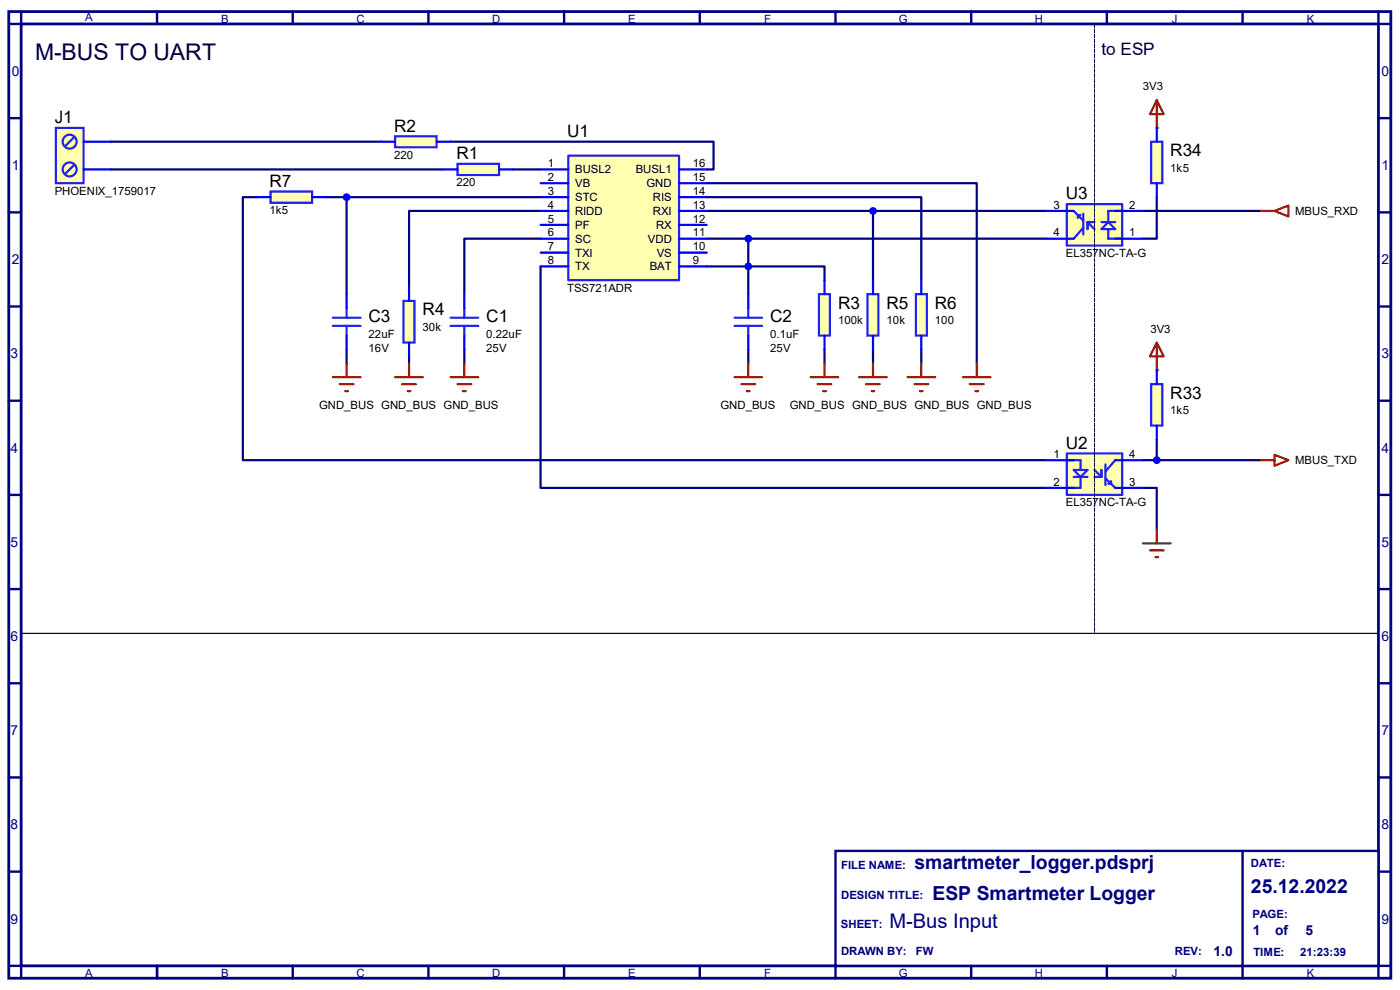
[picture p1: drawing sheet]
<svg xmlns="http://www.w3.org/2000/svg" width="297mm" height="210mm" viewBox="0 0 297 210" stroke-linecap="round" stroke-linejoin="round" font-family="sans-serif">
<path d="M1.9 2.5h293.2v205h-293.2zM4.5 5.1h287.9v199.8h-287.9z" fill="none" stroke="#000080" stroke-width=".59"/>
<path d="M4.5 2.5v2.6h-2.6M33.3 2.5v2.6" fill="none" stroke="#000080" stroke-width=".51"/>
<path d="M177.2 180.5h115.2v24.4h-115.2z" fill="#fff" stroke="#000080" stroke-width=".51"/>
<g fill="none" stroke="#000080" stroke-width=".51">
<path d="M62.1 2.5v2.6M90.9 2.5v2.6M119.7 2.5v2.6M148.5 2.5v2.6M177.2 2.5v2.6M206 2.5v2.6M234.8 2.5v2.6M263.6 2.5v2.6M292.4 2.5v2.6h2.7M1.9 25.1h2.6M292.4 25.1h2.7M1.9 45h2.6"/>
<path d="M292.4 45h2.7M1.9 65h2.6M292.4 65h2.7M1.9 85h2.6M292.4 85h2.7M1.9 105h2.6M292.4 105h2.7M1.9 125h2.6M292.4 125h2.7M1.9 144.9h2.6M292.4 144.9h2.7M1.9 164.9h2.6"/>
<path d="M292.4 164.9h2.7M1.9 184.9h2.6M263.6 180.5v27M292.4 184.9h2.7M1.9 204.9h2.6v2.6M33.3 204.9v2.6M62.1 204.9v2.6M90.9 204.9v2.6M119.7 204.9v2.6M148.5 204.9v2.6M177.2 204.9v2.6M206 204.9v2.6"/>
<path d="M234.8 204.9v2.6M295.1 204.9h-2.7v2.6"/>
</g>
<path d="M73.5 41.8v20.6M158.7 56.5h16.2v2.9M221.9 50.6h-63.2v11.8M221.9 44.7h-36.7v14.7M73.5 74.1v3M86.8 75.6v1.5M98.5 74.1v3M158.7 74.1v3M174.9 74.1v3M185.2 74.1v3M195.5 74.1v3" fill="none" stroke="#000080" stroke-width=".47"/>
<circle cx="245.4" cy="78.5" r=".23" fill="#000080"/>
<path d="M245.4 41.8v8.8h-2.9" fill="none" stroke="#000080" stroke-width=".47"/>
<circle cx="245.4" cy="27.1" r=".23" fill="#000080"/>
<g fill="none" stroke="#000080" stroke-width=".47">
<path d="M23.6 35.9h70.5M23.6 30.1h57.3M95.6 30.1h55.8v5.8h-1.5M108.8 35.9h5.9M149.9 38.9h57.3v38.2M54.4 41.8h-2.9v55.8h170.4M69.1 41.8h45.6M114.7 44.7h-27.9v16.2M114.7 50.6h-16.2v11.8M114.7 56.5v47h107.2M149.9 41.8h45.6v17.6M149.9 44.7h35.3"/>
<path d="M149.9 50.6h8.8M149.9 56.5h8.8M242.5 44.7h25M242.5 97.6h25M245.4 93.2v4.4M242.5 103.5h2.9v8.9"/>
</g>
<path d="M226.3 43.3h11.8v8.8h-11.8z" fill="#ffffaf" stroke="#1f1fff" stroke-width=".47"/>
<path d="M227.8 44.7l2 2.1M229.2 45.6h-.5v.6M229.8 45.3v4.4M229.8 48.3l-2 2.3M230.7 47.1h1.5M230.7 47.1l1.5 1.5M230.7 47.1v1.5M233.7 47.1h2.9M235.1 48.6v2h3M235.1 47.1l1.5 1.5h-2.9zM238.1 44.7h-3v2.4" fill="none" stroke="#1f1fff" stroke-width=".47"/>
<path d="M221.9 50.6h5.9M221.9 44.7h5.9M236.6 50.6h5.9M236.6 44.7h5.9" fill="none" stroke="#00f" stroke-width=".47"/>
<path d="M83.8 28.9h8.8v2.3h-8.8z" fill="#ffffaf" stroke="#1f1fff" stroke-width=".47"/>
<path d="M80.9 30.1h2.9M92.6 30.1h3" fill="none" stroke="#00f" stroke-width=".47"/>
<path d="M97.1 34.8h8.8v2.3h-8.8z" fill="#ffffaf" stroke="#1f1fff" stroke-width=".47"/>
<path d="M94.1 35.9h3M105.9 35.9h2.9M158.7 62.4v2.9M158.7 71.2v2.9" fill="none" stroke="#00f" stroke-width=".47"/>
<path d="M155.8 67.4h5.9M155.8 69.1h5.9M158.7 65.3v2.1M158.7 69.1v2.1" fill="none" stroke="#1f1fff" stroke-width=".47"/>
<circle cx="158.8" cy="56.5" r=".59" fill="#00f" stroke="#00f" stroke-width=".47"/>
<path d="M173.7 62.4h2.4v8.8h-2.4z" fill="#ffffaf" stroke="#1f1fff" stroke-width=".47"/>
<path d="M174.9 59.4v3M174.9 71.2v2.9" fill="none" stroke="#00f" stroke-width=".47"/>
<path d="M158.7 77.1v2.9M174.9 77.1v2.9M155.8 80h5.9M157.3 81.5h2.9M158.5 83h.5M172 80h5.8M173.4 81.5h3M174.6 83h.6" fill="none" stroke="#a21206" stroke-width=".47"/>
<path d="M194.3 62.4h2.3v8.8h-2.3z" fill="#ffffaf" stroke="#1f1fff" stroke-width=".47"/>
<path d="M195.5 59.4v3M195.5 71.2v2.9" fill="none" stroke="#00f" stroke-width=".47"/>
<path d="M184 62.4h2.4v8.8h-2.4z" fill="#ffffaf" stroke="#1f1fff" stroke-width=".47"/>
<path d="M185.2 59.4v3M98.5 62.4v2.9M98.5 71.2v2.9M185.2 71.2v2.9" fill="none" stroke="#00f" stroke-width=".47"/>
<path d="M98.5 77.1v2.9M185.2 77.1v2.9M195.5 77.1v2.9M95.6 80h5.9M97.1 81.5h2.9M98.2 83h.6M182.2 80h5.9M183.7 81.5h2.9M184.9 83h.6M192.5 80h5.9M194 81.5h2.9M195.2 83h.5" fill="none" stroke="#a21206" stroke-width=".47"/>
<path d="M95.6 67.4h5.9M95.6 69.1h5.9M98.5 65.3v2.1M98.5 69.1v2.1" fill="none" stroke="#1f1fff" stroke-width=".47"/>
<path d="M85.6 63.8h2.3v8.9h-2.3z" fill="#ffffaf" stroke="#1f1fff" stroke-width=".47"/>
<path d="M73.5 62.4v2.9M73.5 71.2v2.9M86.8 60.9v2.9M86.8 72.7v2.9" fill="none" stroke="#00f" stroke-width=".47"/>
<g fill="none" stroke="#a21206" stroke-width=".47">
<path d="M73.5 77.1v2.9M86.8 77.1v2.9M207.2 77.1v2.9M245.4 72.7l1.5 2.9h-2.9zM245.4 72.7v5.8M70.6 80h5.9M72.1 81.5h2.9M73.2 83h.6M83.8 80h5.9M85.3 81.5h2.9M86.5 83h.6M204.3 80h5.8"/>
<path d="M205.7 81.5h3M206.9 83h.6M242.5 115.3h5.9M244 116.8h2.9M245.1 118.2h.6M245.4 112.4v2.9"/>
</g>
<path d="M70.6 67.4h5.9M70.6 69.1h5.9M73.5 65.3v2.1M73.5 69.1v2.1" fill="none" stroke="#1f1fff" stroke-width=".47"/>
<g fill="#00f" stroke="#00f" stroke-width=".47">
<circle cx="73.5" cy="41.8" r=".59"/>
<circle cx="185.2" cy="44.7" r=".59"/>
<circle cx="158.8" cy="50.6" r=".59"/>
</g>
<path d="M244.2 81.5h2.4v8.8h-2.4z" fill="#ffffaf" stroke="#1f1fff" stroke-width=".47"/>
<path d="M245.4 78.5v3M245.4 90.3v2.9" fill="none" stroke="#00f" stroke-width=".47"/>
<path d="M245.4 21.3l1.5 2.9h-2.9zM245.4 21.3v5.8" fill="none" stroke="#a21206" stroke-width=".47"/>
<path d="M244.2 30.1h2.4v8.8h-2.4z" fill="#ffffaf" stroke="#1f1fff" stroke-width=".47"/>
<path d="M245.4 27.1v3M245.4 38.9v2.9" fill="none" stroke="#00f" stroke-width=".47"/>
<path d="M120.6 33h23.5v26.4h-23.5z" fill="#ffffaf" stroke="#1f1fff" stroke-width=".47"/>
<g fill="none" stroke="#00f" stroke-width=".47">
<path d="M114.7 35.9h5.9M114.7 38.9h5.9M144.1 35.9h5.8M144.1 38.9h5.8M114.7 41.8h5.9M114.7 44.7h5.9M114.7 47.7h5.9M114.7 50.6h5.9M114.7 53.6h5.9M114.7 56.5h5.9M144.1 41.8h5.8M144.1 44.7h5.8"/>
<path d="M144.1 47.7h5.8M144.1 50.6h5.8M144.1 53.6h5.8M144.1 56.5h5.8"/>
</g>
<path d="M57.4 40.6h8.8v2.4h-8.8z" fill="#ffffaf" stroke="#1f1fff" stroke-width=".47"/>
<path d="M54.4 41.8h3M66.2 41.8h2.9" fill="none" stroke="#00f" stroke-width=".47"/>
<path d="M226.3 96.2h11.8v8.8h-11.8z" fill="#ffffaf" stroke="#1f1fff" stroke-width=".47"/>
<path d="M226.3 97.6h2.9v2.1M227.8 99.7h2.9l-1.5 1.5zM232.2 99.7l1.5 1.5M233.7 99.7v1.5M234.5 98.5v4.4M236.6 97.6l-2.1 2.4M227.8 101.2h2.9M229.2 101.2v2.3h-2.9M232.2 101.2h1.5M234.5 101.5l2.1 2M235.7 102.1v.5h-.6" fill="none" stroke="#1f1fff" stroke-width=".47"/>
<path d="M221.9 97.6h5.9M236.6 97.6h5.9M221.9 103.5h5.9M236.6 103.5h5.9" fill="none" stroke="#00f" stroke-width=".47"/>
<g fill="#ffffaf" stroke="#1f1fff" stroke-width=".47">
<path d="M11.9 27.1h5.8v11.8h-5.8z"/>
<circle cx="14.8" cy="30.1" r="1.48"/>
<circle cx="14.8" cy="35.9" r="1.48"/>
</g>
<path d="M15.7 35.1l-1.8 1.7M15.7 29.2l-1.8 1.7" fill="none" stroke="#1f1fff" stroke-width=".47"/>
<path d="M17.7 35.9h5.9M17.7 30.1h5.9" fill="none" stroke="#00f" stroke-width=".47"/>
<path d="M267.5 44.7h2.9M270.4 44.7l2.9-1.1v2.3zM267.5 97.6h2.9M270.4 96.5l2.9 1.1-2.9 1.2z" fill="none" stroke="#a21206" stroke-width=".47"/>
<circle cx="245.4" cy="97.6" r=".59" fill="#00f" stroke="#00f" stroke-width=".47"/>
<path d="M4.5 134.4h287.9" fill="none" stroke="#000040" stroke-width=".25"/>
<path d="M232.2 5.1v129.3" fill="none" stroke="#000040" stroke-width=".21" stroke-dasharray=".8 .3"/>
<text font-size="4.9" fill="#000040" x="7.5" y="12.7">M-BUS TO UART</text>
<text font-size="4.3" fill="#000080" x="188.7" y="196.9">M-Bus Input</text>
<g font-size="4.1" fill="#000080">
<text x="194" y="184.4">smartmeter_logger.pdsprj</text>
<text x="197.8" y="190.8">ESP Smartmeter Logger</text>
<text x="265.4" y="189.4">25.12.2022</text>
</g>
<text font-size="3.6" fill="#000040" x="233.7" y="11.6">to ESP</text>
<g font-size="3.6">
<text x="11.6" y="26.1">J1</text>
<text x="83.6" y="27.9">R2</text>
<text x="120.3" y="29.1">U1</text>
<text x="96.8" y="33.8">R1</text>
<text x="248.3" y="33.1">R34</text>
<text x="57.1" y="39.7">R7</text>
<text x="226.1" y="42.3">U3</text>
<text x="177.8" y="65.4">R3</text>
<text x="188.1" y="65.4">R5</text>
<text x="198.3" y="65.4">R6</text>
<text x="78.2" y="68.4">C3</text>
<text x="89.7" y="66.9">R4</text>
<text x="103.2" y="68.4">C1</text>
<text x="163.4" y="68.4">C2</text>
<text x="248.3" y="84.5">R33</text>
<text x="226.1" y="95.2">U2</text>
</g>
<g font-size="2.9" fill="#000080">
<text x="2.5" y="16.1">0</text>
<text x="293.1" y="16.1">0</text>
<text x="2.5" y="36.1">1</text>
<text x="293.1" y="36.1">1</text>
<text x="2.5" y="56">2</text>
<text x="293.1" y="56">2</text>
<text x="2.2" y="76">3</text>
<text x="293.1" y="76">3</text>
<text x="2.2" y="96">4</text>
<text x="293.1" y="96">4</text>
<text x="2.2" y="116">5</text>
<text x="293.1" y="116">5</text>
<text x="2.2" y="136">6</text>
<text x="293.1" y="136">6</text>
<text x="2.2" y="156">7</text>
<text x="293.1" y="156">7</text>
<text x="2.2" y="175.9">8</text>
<text x="293.1" y="175.9">8</text>
<text x="2.2" y="195.9">9</text>
<text x="293.1" y="195.9">9</text>
<text x="257.5" y="202.7">1.0</text>
<text x="265.8" y="198.3">1</text>
<text x="270.5" y="198.3">of</text>
<text x="276.9" y="198.3">5</text>
</g>
<g font-size="2.4" fill="#000080">
<text x="18.1" y="4.5">A</text>
<text x="46.9" y="4.8">B</text>
<text x="75.6" y="4.8">C</text>
<text x="104.4" y="4.8">D</text>
<text x="133.3" y="4.8">E</text>
<text x="162.1" y="4.8">F</text>
<text x="190.7" y="4.8">G</text>
<text x="219.5" y="4.8">H</text>
<text x="248.6" y="4.8">J</text>
<text x="277.2" y="4.8">K</text>
<text x="178.4" y="184.4">FILE NAME:</text>
<text x="265.4" y="183.9">DATE:</text>
<text x="178.5" y="190.8">DESIGN TITLE:</text>
<text x="178.4" y="196.9">SHEET:</text>
<text x="265.7" y="194.7">PAGE:</text>
<text x="178.4" y="202.6">DRAWN BY:</text>
<text x="194.3" y="202.6">FW</text>
<text x="249.3" y="202.5">REV:</text>
<text x="265.9" y="202.8">TIME:</text>
<text x="275.8" y="202.8">21:23:39</text>
<text x="18.1" y="207.2">A</text>
<text x="46.9" y="207.2">B</text>
<text x="75.6" y="207.2">C</text>
<text x="104.4" y="207.2">D</text>
<text x="133.3" y="207.2">E</text>
<text x="162.1" y="207.2">F</text>
<text x="190.7" y="207.2">G</text>
<text x="219.5" y="207.2">H</text>
<text x="248.6" y="207.2">J</text>
<text x="277.2" y="207.2">K</text>
</g>
<g font-size="2.4">
<text x="242.5" y="19.2">3V3</text>
<text x="83.6" y="33.7">220</text>
<text x="116.2" y="35.4">1</text>
<text x="147" y="35.4">16</text>
<text x="11.6" y="41.3">PHOENIX_1759017</text>
<text x="96.8" y="39.5">220</text>
<text x="116.2" y="38.4">2</text>
<text x="116.2" y="41.3">3</text>
<text x="122" y="36.8">BUSL2</text>
<text x="122" y="39.7">VB</text>
<text x="134.9" y="36.8">BUSL1</text>
<text x="137.2" y="39.7">GND</text>
<text x="147" y="38.4">15</text>
<text x="147" y="41.3">14</text>
<text x="248.3" y="36.4">1k5</text>
<text x="57.1" y="45.4">1k5</text>
<text x="116.2" y="44.2">4</text>
<text x="116.2" y="47.2">5</text>
<text x="122" y="42.7">STC</text>
<text x="122" y="45.6">RIDD</text>
<text x="138.5" y="42.7">RIS</text>
<text x="138.5" y="45.6">RXI</text>
<text x="147" y="44.2">13</text>
<text x="147" y="47.2">12</text>
<text x="223.5" y="44.2">3</text>
<text x="239.5" y="44.2">2</text>
<text x="274.8" y="45.6">MBUS_RXD</text>
<text x="116.2" y="50.1">6</text>
<text x="116.2" y="53.1">7</text>
<text x="122" y="48.6">PF</text>
<text x="122" y="51.5">SC</text>
<text x="137.5" y="51.5">VDD</text>
<text x="139.2" y="48.6">RX</text>
<text x="147" y="50.1">11</text>
<text x="147" y="53.1">10</text>
<text x="223.5" y="50.1">4</text>
<text x="239.5" y="50.1">1</text>
<text x="116.2" y="56">8</text>
<text x="122" y="54.4">TXI</text>
<text x="122" y="57.4">TX</text>
<text x="137.8" y="57.4">BAT</text>
<text x="139.3" y="54.4">VS</text>
<text x="147" y="56">9</text>
<text x="226.1" y="54.5">EL357NC-TA-G</text>
<text x="120.3" y="61.9">TSS721ADR</text>
<text x="78.2" y="71.7">22uF</text>
<text x="89.7" y="70.2">30k</text>
<text x="103.2" y="71.7">0.22uF</text>
<text x="163.4" y="71.7">0.1uF</text>
<text x="177.8" y="68.7">100k</text>
<text x="188.1" y="68.7">10k</text>
<text x="198.3" y="68.7">100</text>
<text x="244.1" y="70.6">3V3</text>
<text x="78.2" y="74.6">16V</text>
<text x="103.2" y="74.6">25V</text>
<text x="163.4" y="74.6">25V</text>
<text x="67.7" y="86.7">GND_BUS GND_BUS GND_BUS</text>
<text x="152.9" y="86.7">GND_BUS</text>
<text x="167.6" y="86.7">GND_BUS GND_BUS GND_BUS GND_BUS</text>
<text x="248.3" y="87.8">1k5</text>
<text x="223.5" y="97.1">1</text>
<text x="239.5" y="97.1">4</text>
<text x="274.8" y="98.5">MBUS_TXD</text>
<text x="223.5" y="103">2</text>
<text x="226.1" y="107.4">EL357NC-TA-G</text>
<text x="239.5" y="103">3</text>
</g>
</svg>
